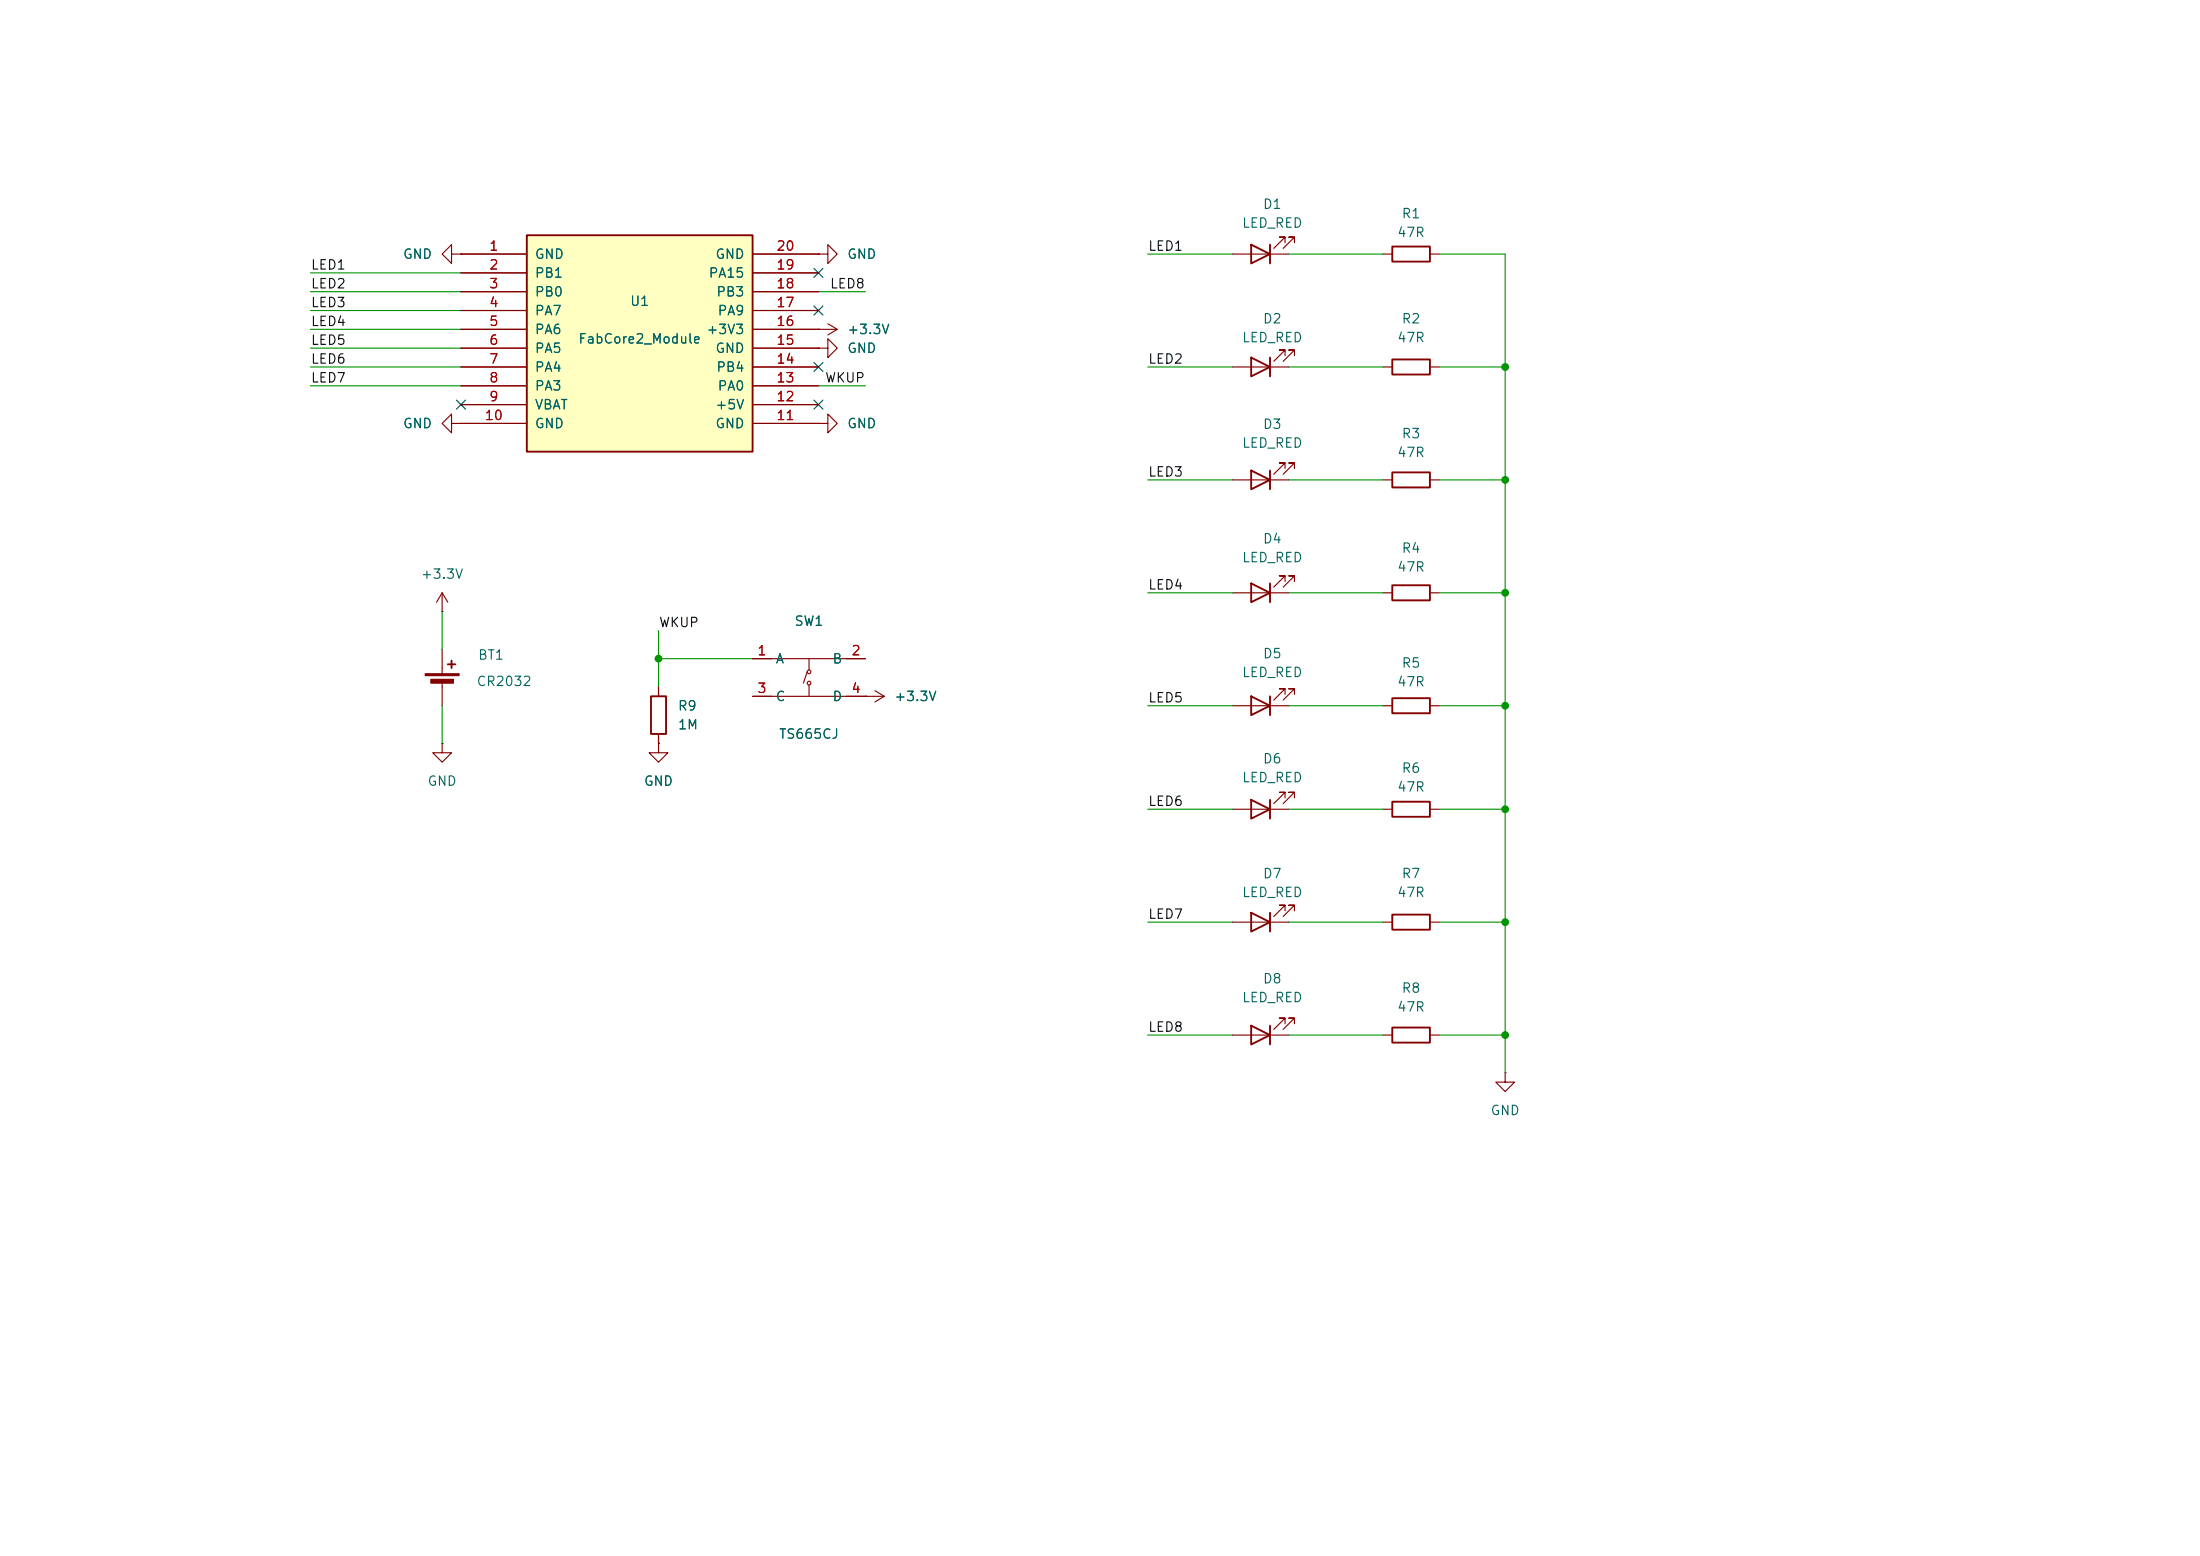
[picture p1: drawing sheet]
<svg xmlns="http://www.w3.org/2000/svg" width="297mm" height="210mm" viewBox="0 0 297 210" stroke-linecap="round" stroke-linejoin="round" font-family="sans-serif">
<g fill="none" stroke="#840000" stroke-width=".25">
<path d="M168.9 33l2.5 1.3-2.5 1.3zM171.4 33v2.6M188 33.3h5v2h-5zM168.9 48.3l2.5 1.2-2.5 1.3zM171.4 48.3v2.5M188 48.5h5v2h-5zM168.9 78.7l2.5 1.3-2.5 1.3zM168.9 63.5l2.5 1.3-2.5 1.2zM171.4 63.5v2.5M171.4 78.7v2.6M188 63.8h5v2h-5zM188 79h5v2h-5z"/>
<path d="M87.9 94h2v5.1h-2zM168.9 94l2.5 1.3-2.5 1.2zM171.4 94v2.5M188 94.2h5v2.1h-5zM188 108.2h5v2h-5zM168.9 123.2l2.5 1.3-2.5 1.2zM168.9 138.4l2.5 1.3-2.5 1.3zM171.4 123.2v2.5M171.4 138.4v2.6M188 138.7h5v2h-5zM188 123.4h5v2.1h-5z"/>
</g>
<g fill="none" stroke="#840000" stroke-width=".15">
<path d="M61 34.3v-1.3l-1.3 1.3 1.3 1.3v-1.3h1.2M62.2 34.3h.1M110.5 34.3h1.3v-1.3l1.2 1.3-1.2 1.3v-1.3M110.5 34.3h.1M166.4 34.3h7.6M173.5 32.8v-.8h-.8h.8l-1.5 1.5M174.8 32.8v-.8h-.8h.8l-1.6 1.5M186.7 34.3h1.3M193 34.3h1.3M110.5 47h1.3v-1.3l1.2 1.3-1.2 1.3v-1.3M110.5 47h.1M110.5 44.5h.1"/>
<path d="M110.5 57.2h1.3v-1.3l1.2 1.3-1.2 1.2v-1.2M110.5 57.2h.1M110.5 44.5h2.5M111.8 43.7l1.2 .8M113 44.5l-1.2 .7M166.4 49.5h7.6M173.5 48v-.8h-.8h.8l-1.5 1.6M174.8 48v-.8h-.8h.8l-1.6 1.6M186.7 49.5h1.3M193 49.5h1.3M166.4 64.8h7.6M173.5 78.5v-.8h-.8h.8l-1.5 1.5"/>
<path d="M173.5 63.2v-.7h-.8h.8l-1.5 1.5M174.8 78.5v-.8h-.8h.8l-1.6 1.5M174.8 63.2v-.7h-.8h.8l-1.6 1.5M186.7 64.8h1.3M193 64.8h1.3M88.9 92.7v1.3M88.9 99.1v1.2M101.6 94h17.8M101.6 88.9h15.2M109 90.7l-.5 1.5M109.2 92.5v1.5M109.2 88.9v1.5"/>
<path d="M116.8 94h.1M118.1 93.2l1.3 .8M119.4 94l-1.3 .7M166.4 95.3h7.6M166.4 80h7.6M173.5 93.7v-.7h-.8h.8l-1.5 1.5M174.8 93.7v-.7h-.8h.8l-1.6 1.5M186.7 95.3h1.3M186.7 80h1.3M193 95.3h1.3M193 80h1.3M59.7 100.3v1.3h1.3l-1.3 1.3-1.3-1.3h1.3"/>
<path d="M59.7 100.3h.1M88.9 100.3v1.3h1.3l-1.3 1.3-1.3-1.3h1.3M88.9 100.3h.1M186.7 109.2h1.3M193 109.2h1.3M166.4 139.7h7.6M166.4 124.5h7.6M173.5 122.9v-.7h-.8h.8l-1.5 1.5M173.5 138.2v-.8h-.8h.8l-1.5 1.5M174.8 122.9v-.7h-.8h.8l-1.6 1.5M174.8 138.2v-.8h-.8h.8l-1.6 1.5M186.7 139.7h1.3"/>
<path d="M186.7 124.5h1.3M193 139.7h1.3M193 124.5h1.3M203.2 144.8v1.3h1.3l-1.3 1.2-1.3-1.2h1.3M203.2 144.8h.1"/>
<circle cx="109.2" cy="92.2" r=".25"/>
<circle cx="109.2" cy="90.7" r=".25"/>
</g>
<path d="M71.1 31.8h30.5v29.2h-30.5z" fill="#ffffc2"/>
<path d="M71.1 31.8h30.5v29.2h-30.5zM60.5 89.7h1M61 89.2v1M168.9 108l2.5 1.2-2.5 1.3zM171.4 108v2.5" fill="none" stroke="#840000" stroke-width=".25"/>
<g fill="none" stroke="#840000" stroke-width=".15">
<path d="M62.2 34.3h.1M62.2 34.3h8.9M62.2 36.8h8.9M62.2 39.4h8.9M101.6 34.3h8.9M101.6 36.8h8.9M101.6 39.4h8.9M110.5 34.3h.1M61 57.2v-1.3l-1.3 1.3 1.3 1.2v-1.2h1.2M62.2 57.2h.1M62.2 41.9h8.9M62.2 44.5h8.9"/>
<path d="M62.2 47h8.9M62.2 49.5h8.9M62.2 52.1h8.9M62.2 54.6h8.9M62.2 57.2h8.9M101.6 41.9h8.9M101.6 44.5h8.9M101.6 47h8.9M101.6 49.5h8.9M101.6 52.1h8.9M101.6 54.6h8.9M101.6 57.2h8.9"/>
<path d="M110.5 47h.1M110.5 44.5h.1M110.5 57.2h.1M59.7 82.6h.1M59.7 80v2.6M59.7 87.6v3.3M59.7 91.9v3.4M59.7 80l-.8 1.3M59.7 80l.8 1.3M88.9 92.7v1.3M88.9 99.1v1.2M101.6 88.9h2.5"/>
<path d="M101.6 94h2.5M114.3 88.9h2.5M114.3 94h2.5M116.8 94h.1M88.9 100.3h.1M166.4 109.2h7.6M173.5 107.7v-.8h-.8h.8l-1.5 1.6M174.8 107.7v-.8h-.8h.8l-1.6 1.6"/>
</g>
<g fill="#840000" stroke="#840000" stroke-width=".15">
<path d="M57.4 90.9h4.6v.3h-4.6z"/>
<path d="M58.2 91.7h3v.5h-3z"/>
</g>
<g fill="none" stroke="#009600" stroke-width=".15">
<path d="M41.9 39.4h20.3M41.9 36.8h20.3M110.5 39.4h6.3M154.9 34.3h11.5M174 34.3h12.7M194.3 34.3h8.9v110.5M41.9 49.5h20.3M41.9 47h20.3M41.9 44.5h20.3M41.9 52.1h20.3M41.9 41.9h20.3M110.5 52.1h6.3"/>
<path d="M154.9 49.5h11.5M174 49.5h12.7M194.3 49.5h8.9M154.9 64.8h11.5M174 64.8h12.7M194.3 64.8h8.9M59.7 82.6v5M59.7 95.3v5M88.9 85.1v7.6M88.9 88.9h12.7M154.9 95.3h11.5M154.9 80h11.5"/>
<path d="M174 95.3h12.7M174 80h12.7M194.3 95.3h8.9M194.3 80h8.9M154.9 109.2h11.5M174 109.2h12.7M194.3 109.2h8.9M154.9 124.5h11.5M154.9 139.7h11.5M174 124.5h12.7M174 139.7h12.7M194.3 124.5h8.9"/>
<path d="M194.3 139.7h8.9"/>
</g>
<path d="M109.9 36.2l1.2 1.2M111.1 36.2l-1.2 1.2M61.6 54l1.2 1.2M62.8 54l-1.2 1.2M109.9 41.3l1.2 1.2M109.9 48.9l1.2 1.2M109.9 54l1.2 1.2M111.1 41.3l-1.2 1.2M111.1 48.9l-1.2 1.2M111.1 54l-1.2 1.2" fill="none" stroke="#000084" stroke-width=".15"/>
<g fill="#009600" stroke="#009600" stroke-width=".14">
<circle cx="88.9" cy="88.9" r=".46"/>
<circle cx="203.2" cy="64.8" r=".46"/>
<circle cx="203.2" cy="80" r=".46"/>
<circle cx="203.2" cy="49.5" r=".46"/>
<circle cx="203.2" cy="95.3" r=".46"/>
<circle cx="203.2" cy="109.2" r=".46"/>
<circle cx="203.2" cy="139.7" r=".46"/>
<circle cx="203.2" cy="124.5" r=".46"/>
</g>
<g font-size="1.3" fill="#006464">
<text x="170.4" y="28.5">D1</text>
<text x="189.1" y="29.8">R1</text>
<text x="54.3" y="35.3">GND</text>
<text x="72.1" y="35.3">GND</text>
<text x="96.5" y="35.3">GND</text>
<text x="114.3" y="35.3">GND</text>
<text x="167.6" y="31.1">LED_RED</text>
<text x="188.5" y="32.3">47R</text>
<text x="72.1" y="37.8">PB1</text>
<text x="72.1" y="40.3">PB0</text>
<text x="85" y="41.6">U1</text>
<text x="95.6" y="37.8">PA15</text>
<text x="96.6" y="40.3">PB3</text>
<text x="72.1" y="42.9">PA7</text>
<text x="72.1" y="45.4">PA6</text>
<text x="72.1" y="48">PA5</text>
<text x="78" y="46.7">FabCore2_Module</text>
<text x="95.3" y="45.4">+3V3</text>
<text x="96.5" y="48">GND</text>
<text x="96.8" y="42.9">PA9</text>
<text x="114.3" y="48">GND</text>
<text x="114.3" y="45.4">+3.3V</text>
<text x="167.6" y="46.5">LED_RED</text>
<text x="170.4" y="44">D2</text>
<text x="188.5" y="46.5">47R</text>
<text x="189.1" y="44">R2</text>
<text x="72.1" y="50.5">PA4</text>
<text x="72.1" y="53">PA3</text>
<text x="96.6" y="50.5">PB4</text>
<text x="96.8" y="53">PA0</text>
<text x="54.3" y="58.1">GND</text>
<text x="72.1" y="55.6">VBAT</text>
<text x="72.1" y="58.1">GND</text>
<text x="96.5" y="58.1">GND</text>
<text x="96.5" y="55.6">+5V</text>
<text x="114.3" y="58.1">GND</text>
<text x="170.4" y="58.2">D3</text>
<text x="189.1" y="59.5">R3</text>
<text x="167.6" y="60.7">LED_RED</text>
<text x="188.5" y="62">47R</text>
<text x="167.6" y="76.2">LED_RED</text>
<text x="170.4" y="73.7">D4</text>
<text x="188.5" y="77.5">47R</text>
<text x="189.1" y="74.9">R4</text>
<text x="56.7" y="78.4">+3.3V</text>
<text x="64.4" y="89.4">BT1</text>
<text x="104.6" y="89.9">A</text>
<text x="107.2" y="84.8">SW1</text>
<text x="112.3" y="89.9">B</text>
<text x="170.4" y="89.2">D5</text>
<text x="64.3" y="92.9">CR2032</text>
<text x="104.6" y="94.9">C</text>
<text x="112.3" y="94.9">D</text>
<text x="120.6" y="94.9">+3.3V</text>
<text x="167.6" y="91.7">LED_RED</text>
<text x="188.5" y="93">47R</text>
<text x="189.1" y="90.4">R5</text>
<text x="91.4" y="96.2">R9</text>
<text x="91.4" y="98.8">1M</text>
<text x="105.1" y="100">TS665CJ</text>
<text x="57.6" y="106.4">GND</text>
<text x="86.8" y="106.4">GND</text>
<text x="167.6" y="105.9">LED_RED</text>
<text x="170.4" y="103.4">D6</text>
<text x="188.5" y="107.2">47R</text>
<text x="189.1" y="104.6">R6</text>
<text x="170.4" y="118.9">D7</text>
<text x="189.1" y="118.9">R7</text>
<text x="167.6" y="121.4">LED_RED</text>
<text x="188.5" y="121.4">47R</text>
<text x="167.6" y="135.6">LED_RED</text>
<text x="170.4" y="133">D8</text>
<text x="188.5" y="136.9">47R</text>
<text x="189.1" y="134.3">R8</text>
<text x="201.1" y="150.8">GND</text>
</g>
<g font-size="1.3" fill="#a90000">
<text x="65.9" y="34.2">1</text>
<text x="104.7" y="34.2">20</text>
<text x="65.9" y="36.7">2</text>
<text x="65.9" y="39.2">3</text>
<text x="65.9" y="41.8">4</text>
<text x="104.7" y="41.8">17</text>
<text x="104.7" y="39.2">18</text>
<text x="104.7" y="36.7">19</text>
<text x="65.9" y="44.3">5</text>
<text x="65.9" y="46.9">6</text>
<text x="104.7" y="46.9">15</text>
<text x="104.7" y="44.3">16</text>
<text x="65.9" y="49.4">7</text>
<text x="65.9" y="51.9">8</text>
<text x="104.7" y="51.9">13</text>
<text x="104.7" y="49.4">14</text>
<text x="65.3" y="57">10</text>
<text x="65.9" y="54.5">9</text>
<text x="104.7" y="57">11</text>
<text x="104.7" y="54.5">12</text>
<text x="102.1" y="88.8">1</text>
<text x="114.8" y="88.8">2</text>
<text x="102.1" y="93.8">3</text>
<text x="114.8" y="93.8">4</text>
</g>
<g font-size="1.3" fill="#0f0f0f">
<text x="154.9" y="34.2">LED1</text>
<text x="41.9" y="36.7">LED1</text>
<text x="41.9" y="39.2">LED2</text>
<text x="41.9" y="41.8">LED3</text>
<text x="112" y="39.2">LED8</text>
<text x="41.9" y="46.9">LED5</text>
<text x="41.9" y="44.3">LED4</text>
<text x="41.9" y="49.4">LED6</text>
<text x="41.9" y="51.9">LED7</text>
<text x="111.3" y="51.9">WKUP</text>
<text x="154.9" y="49.4">LED2</text>
<text x="154.9" y="64.6">LED3</text>
<text x="154.9" y="79.9">LED4</text>
<text x="88.9" y="85">WKUP</text>
<text x="154.9" y="95.1">LED5</text>
<text x="154.9" y="109.1">LED6</text>
<text x="154.9" y="124.3">LED7</text>
<text x="154.9" y="139.6">LED8</text>
</g>
</svg>
